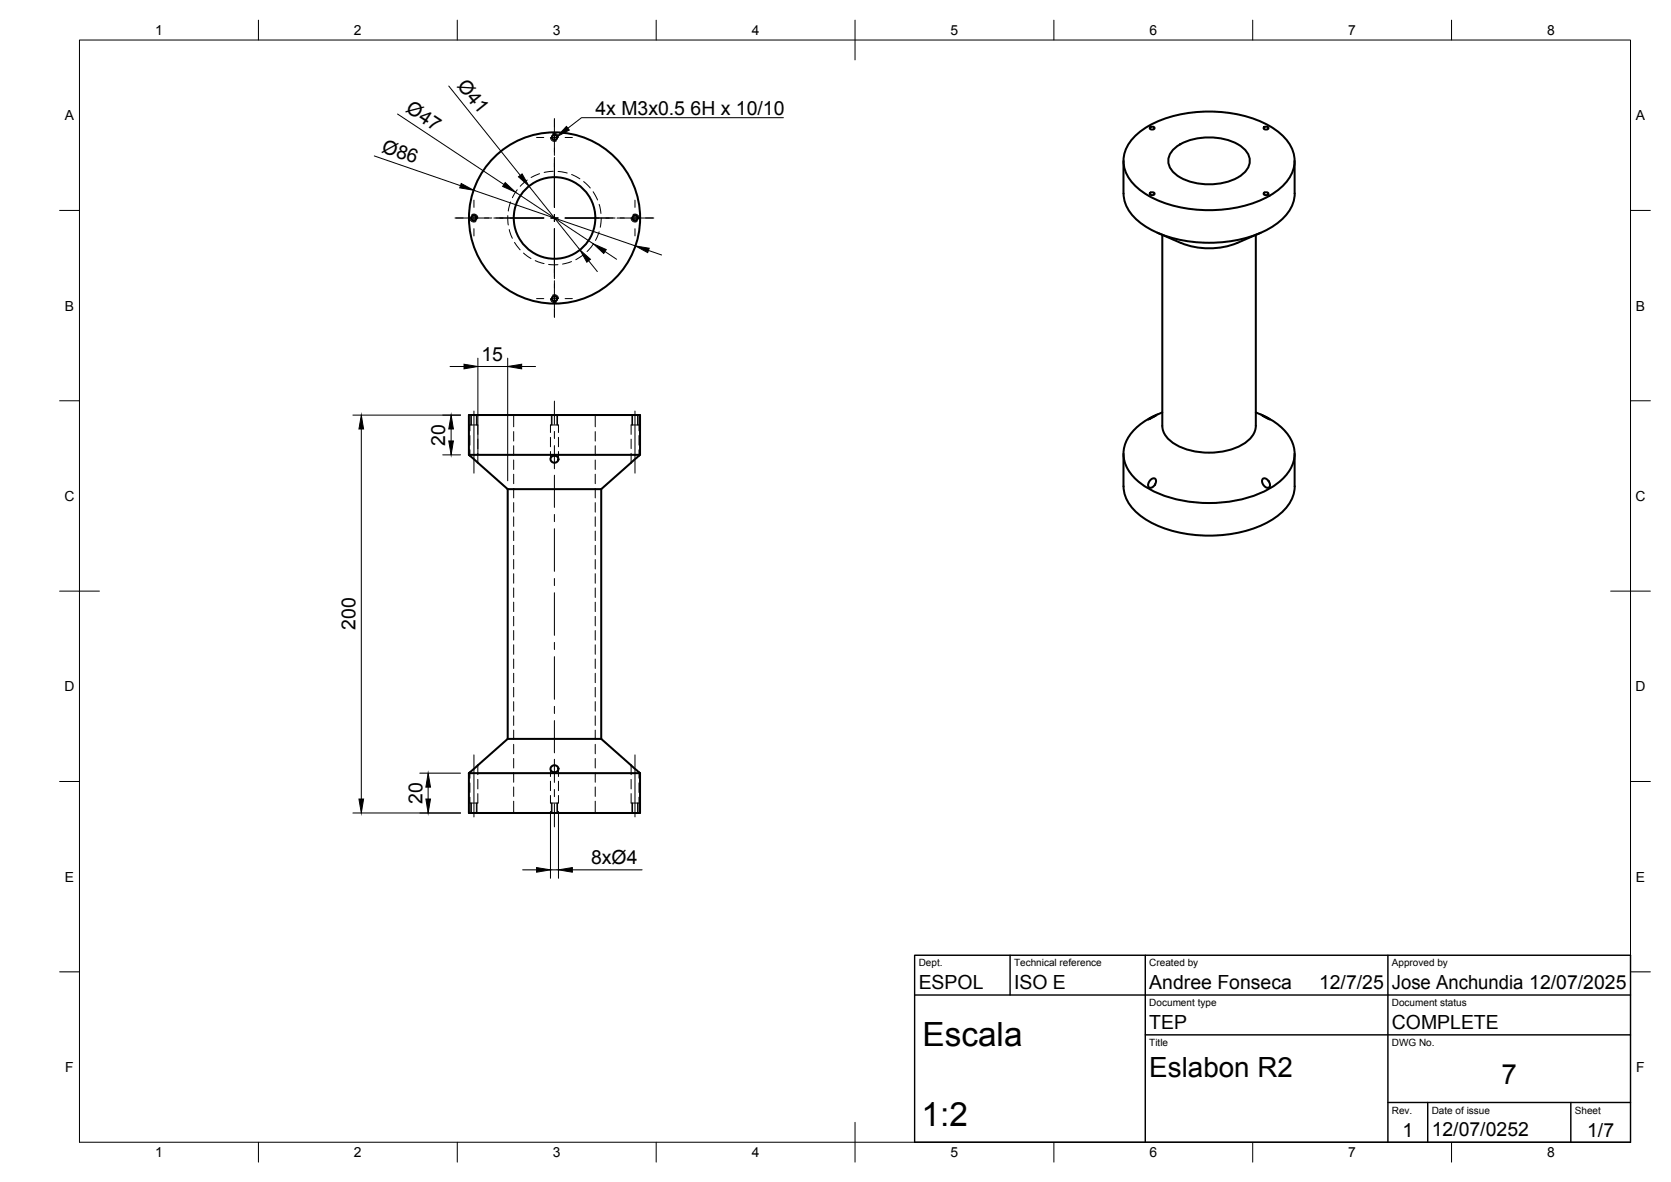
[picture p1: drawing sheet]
<svg xmlns="http://www.w3.org/2000/svg" width="420mm" height="297mm" viewBox="0 0 420 297" stroke-linecap="round" stroke-linejoin="round" font-family="sans-serif">
<!-- layer: Hidden -->
<g fill="none" stroke="#000" stroke-width=".25">
<path d="M138.4 34.5a1 1 0 0 0 1.5 .9M138.9 33.7a.99 .99 0 0 1 1.5 .8M118.2 54.8a1 1 0 0 0 1.5 .9M118.6 53.9a.99 .99 0 0 1 1.5 .9M127.7 54.2l.1 2.3M128 57.7l.8 2.2M128.4 50.8l-.6 2.2M130 47.7l-1.2 2M132.6 45.2l-1.8 1.6M135.7 43.7l-2.2 .9M139.1 43l-2.3 .3M140.3 43.1l2.3 .4"/>
<path d="M143.7 43.9l2.1 1M146.7 45.6l1.7 1.7M149.1 48.2l1.1 2.1M150.6 58.3l-.9 2.1M150.6 51.4l.5 2.2M151.2 54.8l-.3 2.3M158.7 54.8a.98 .98 0 0 0 1.5 .9M159.2 53.9a1.01 1.01 0 0 1 1.5 .9M129.4 60.9l1.4 1.9M131.6 63.6l1.9 1.4M134.6 65.5l2.2 .7M137.9 66.4l2.4 .1"/>
<path d="M138.4 75.1a1.01 1.01 0 0 0 1.5 .8M138.9 74.2a1.01 1.01 0 0 1 1.5 .9M143.7 65.7l-2.2 .7M146.7 64l-1.9 1.3M149.1 61.4l-1.5 1.8M118.2 108.3v-1.5h1.9v2.4M118.2 109.5v2.4M118.2 113v1.5M118.5 104.3v2.5M119.8 104.3v2.5M120.1 110.3v2.4M120.1 113.9v2.4"/>
<path d="M129.2 104.3v3M129.2 108.5v2.3M129.2 112v2.4M129.2 115.6v2.4M129.2 119.2v2.3M138.4 108.7v-1.9h2v1.9M138.4 109.9v2.4M138.4 113.5v1.9M138.8 104.3v2.5M140 104.3v2.5M140.4 109.9v2.4M140.4 113.5v1.9"/>
<path d="M149.7 104.3v3M149.7 108.5v2.3M149.7 112v2.4M149.7 115.6v2.4M149.7 119.2v2.3M158.7 110.3v2.4M158.7 113.9v2.4M159 104.3v2.5M160.3 104.3v2.5M160.7 108.3v-1.5h-2v2.4M160.7 109.5v2.4M160.7 113v1.5"/>
<path d="M129.2 122.8v2.3M129.2 126.3v2.4M129.2 129.9v2.4M129.2 133.5v2.4M129.2 137v2.4M149.7 122.8v2.3M149.7 126.3v2.4M149.7 129.9v2.4M149.7 133.5v2.4M149.7 137v2.4M129.2 140.6v2.4M129.2 144.2v2.4"/>
<path d="M129.2 147.8v2.3M129.2 151.3v2.4M129.2 154.9v2.4M129.2 158.5v2.4M149.7 140.6v2.4M149.7 144.2v2.4M149.7 147.8v2.3M149.7 151.3v2.4M149.7 154.9v2.4M149.7 158.5v2.4M129.2 162v2.4M129.2 165.6v2.4"/>
<path d="M129.2 169.2v2.4M129.2 172.7v2.4M129.2 176.3v2.4M129.2 179.9v2.4M149.7 162v2.4M149.7 165.6v2.4M149.7 169.2v2.4M149.7 172.7v2.4M149.7 176.3v2.4M149.7 179.9v2.4M118.2 194.1v1.5M118.2 196.8v2.3"/>
<path d="M120.1 199.4v2.4h-1.9v-1.5M120.1 192.3v2.4M120.1 195.9v2.4M129.2 183.5v2.4M129.2 187.1v2.3M129.2 190.6v2.4M129.2 194.2v2.4M129.2 197.8v2.3M138.4 199.9v1.9h2v-1.9M138.4 193.2v1.9M138.4 196.3v2.4M140.4 193.2v1.9"/>
<path d="M140.4 196.3v2.4M149.7 183.5v2.4M149.7 187.1v2.3M149.7 190.6v2.4M149.7 194.2v2.4M149.7 197.8v2.3M158.7 199.4v2.4h2v-1.5M158.7 192.3v2.4M158.7 195.9v2.4M160.7 194.1v1.5M160.7 196.8v2.3M118.5 201.8v2.5"/>
<path d="M119.8 201.8v2.5M129.2 201.3v3M138.8 201.8v2.5M140 201.8v2.5M149.7 201.3v3M159 201.8v2.5M160.3 201.8v2.5"/>
</g>
<!-- layer: Visible -->
<g fill="none" stroke="#000" stroke-width=".51">
<path d="M285 34.7a24.6 24.6 0 0 1 15.3-6.5 31.4 31.4 0 0 1 20.4 4.4 9.3 9.3 0 0 1 4.7 9 12.4 12.4 0 0 1-7.6 8.3 34.1 34.1 0 0 1-29-.7 11.7 11.7 0 0 1-6.2-7.6 8.2 8.2 0 0 1 2.4-6.9zM289.3 31.9a.68 .68 0 0 1 1 .4 .68 .68 0 0 1-.7 .3 .68 .68 0 0 1-.5-.5zM295 37.6a14.4 14.4 0 0 1 12.9-2.6 8.6 8.6 0 0 1 6.1 4.2 4.1 4.1 0 0 1-1.7 4.7 15.4 15.4 0 0 1-16.5 0 4 4 0 0 1-.8-6.3zM317.9 31.9a.68 .68 0 0 1 1 .4 .68 .68 0 0 1-.6 .3 .68 .68 0 0 1-.6-.5zM282.5 40.4v8.2M282.5 48.6a10.4 10.4 0 0 0 5.6 8.4 33.6 33.6 0 0 0 27.3 2.1 16.2 16.2 0 0 0 9.3-7l.7-2.3 .1-1.2M289.3 48.4a.68 .68 0 0 1 1 .4 .68 .68 0 0 1-.7 .3 .68 .68 0 0 1-.5-.5zM291 58.5l5.9 2.6M292.2 59v48a6.8 6.8 0 0 0 5.1 5.5 18.4 18.4 0 0 0 15.5-1 5.6 5.6 0 0 0 3-4.5v-48M317 58.5l-5.9 2.6M317.9 48.4a.68 .68 0 0 1 1 .4 .68 .68 0 0 1-.6 .3 .68 .68 0 0 1-.6-.5zM325.5 40.4v8.2"/>
<path d="M296.9 61a19.1 19.1 0 0 0 14.2 0M117.9 114.3l9.8 8.6M117.9 114.3v-10h43v10l-9.7 8.6M117.9 114.3h43M282.5 114v8.2a10.4 10.4 0 0 0 5.6 8.4 33.6 33.6 0 0 0 27.3 2.1 16.2 16.2 0 0 0 9.3-7l.7-2.3 .1-1.2v-8.2M288.7 105.4l2-1zM292.2 103.6a15.4 15.4 0 0 0-9.2 7.8 8.3 8.3 0 0 0 3 9.4 28 28 0 0 0 18 5.6 28 28 0 0 0 18-5.6 8.2 8.2 0 0 0 1.9-11.5 17 17 0 0 0-8.1-5.7M317.3 104.4l2 1zM127.7 122.9h23.5M127.7 122.9v62.8M151.2 122.9v62.8M289.2 120.7a.81 .81 0 0 1 1.2-.4 .81 .81 0 0 1 .1 1.2 1.16 1.16 0 0 1-1.7 .8 1.64 1.64 0 0 1 .4-1.6z"/>
<path d="M317.6 120.3a1.52 1.52 0 0 1 1.5 2.2 1.5 1.5 0 0 1-1.4-.7 1.5 1.5 0 0 1-.1-1.5zM117.9 194.3h43M117.9 194.3v10h43v-10M127.7 185.7l-9.8 8.6M127.7 185.7h23.5M151.2 185.7l9.7 8.6"/>
<circle cx="139.4" cy="34.5" r=".62"/>
<circle cx="119.2" cy="54.8" r=".62"/>
<circle cx="139.4" cy="54.8" r="21.5"/>
<circle cx="139.4" cy="54.8" r="10.3"/>
<circle cx="159.7" cy="54.8" r=".62"/>
<circle cx="139.4" cy="75.1" r=".62"/>
<circle cx="139.5" cy="115.4" r=".95"/>
<circle cx="139.5" cy="193.2" r=".95"/>
</g>
<!-- layer: Hidden Narrow -->
<g fill="none" stroke="#000" stroke-width=".25">
<path d="M139.6 33.8l.3 .1 .3 .5M119.3 54l.4 .3 .2 .4M159.8 54l.5 .3 .1 .4M139.6 74.3l.3 .2 .3 .4M118.4 104.3v2.5M119.9 104.3v2.5M138.6 104.3v2.5M140.2 104.3v2.5M158.9 104.3v2.5M160.4 104.3v2.5M118.4 201.8v2.5M119.9 201.8v2.5"/>
<path d="M138.6 201.8v2.5M140.2 201.8v2.5M158.9 201.8v2.5M160.4 201.8v2.5"/>
</g>
<!-- layer: Visible Narrow -->
<path d="M139.3 33.8a.77 .77 0 0 0-.6 .9 .77 .77 0 0 0 .9 .6 .77 .77 0 0 0 .6-.9M119 54a.77 .77 0 0 0-.6 .9 .77 .77 0 0 0 .9 .6 .77 .77 0 0 0 .6-.9M159.6 54a.77 .77 0 0 0-.7 .9 .77 .77 0 0 0 .9 .6 .77 .77 0 0 0 .7-.9M139.3 74.3a.77 .77 0 0 0-.6 .9 .77 .77 0 0 0 .9 .6 .77 .77 0 0 0 .6-.9" fill="none" stroke="#000" stroke-width=".25"/>
<!-- layer: BORDER -->
<g fill="none" stroke="#000" stroke-width=".25">
<path d="M20 10.1h390v276.9h-390zM65 5.1v5M115 5.1v5M165 5.1v5M215 5.1v10M265 5.1v5M315 5.1v5M365 5.1v5M15 52.9h5M410 52.9h5M15 100.7h5M410 100.7h5"/>
<path d="M15 148.6h10M405 148.6h10M15 196.4h5M410 196.4h5M15 244.2h5M410 244.2h5M65 287v5M115 287v5M165 287v5M215 282.1v9.9M265 287v5M315 287v5"/>
<path d="M365 287v5"/>
</g>
<!-- layer: TITLEBLOCK -->
<path d="M230 240.1h180v46.9h-180zM230 250h180M254 240.1v9.9M288 240.1v46.9M349 240.1v46.9M288 260.1h122M349 277.1h61M359 277.1v9.9M395 277.1v9.9" fill="none" stroke="#000" stroke-width=".36"/>
<!-- layer: FD_Dimensions -->
<g fill="none" stroke="#000" stroke-width=".25">
<path d="M94.1 39.2l21.7 7.5M99.9 28.6l26.8 17.8M112.8 21.6l18 22.5M119.1 47.8l40.6 14M129.6 48.3l19.6 13M133 46.8l12.8 16M148 65.5l2.2 2.7M152.1 63.2l2.9 2M163 62.9l3.3 1.2M113.2 92.1h3.5M120.2 90v24.2M120.2 92.1h7.5"/>
<path d="M127.7 90v30.8M131.2 92.1h3.5M88.7 104.3h27.1M90.8 107.8v93M111.3 114.3h4.5M113.4 107.8v3M105.6 194.3h10.2M107.7 197.8v3M88.7 204.3h27.1M131.4 218.6h3.5M138.4 203.9v16.8M138.4 218.6h2"/>
<path d="M140.4 203.9v16.8M143.9 218.6h17.6"/>
</g>
<g fill="#000" stroke="#000" stroke-width=".25">
<path d="M116 46.1l3.1 1.7-3.5-.6zM127 45.9l2.6 2.4-3.2-1.5zM130.4 44.4l.9-.7 1.7 3.1zM145.8 62.8l2.7 2.4-.9 .7zM149.2 61.3l3.2 1.4-.6 1zM159.7 61.8l3.5 .6-.3 1.1zM116.7 91.5l3.5 .6-3.5 .6zM127.7 92.1l3.5-.6v1.2zM90.8 104.3l.6 3.5h-1.1zM113.4 104.3l.6 3.5h-1.2zM112.8 110.8h1.2l-.6 3.5zM107.7 194.3l.5 3.5h-1.1z"/>
<path d="M90.3 200.8h1.1l-.6 3.5zM107.1 200.8h1.1l-.5 3.5zM134.9 218l3.5 .6-3.5 .6zM140.4 218.6l3.5-.6v1.2z"/>
</g>
<!-- layer: Smart Centers -->
<g fill="none" stroke="#000" stroke-width=".25">
<path d="M134.9 34.6h1.8M138.5 34.6h1.8M139.4 29.8v9.2M139.4 39.5v12.6M142.1 34.6h1.8M114.4 54.8h9.3M119.2 50.3v1.8M119.2 53.9v1.8M119.2 57.5v1.8M124.2 54.8h12.5M138.5 54.8h1.8M139.4 53.9v1.8"/>
<path d="M139.4 57.5v12.5M142.1 54.8h12.6M155.2 54.8h9.2M159.7 50.3v1.8M159.7 53.9v1.8M159.7 57.5v1.8M134.9 75h1.8M138.5 75h1.8M139.4 70.5v9.3M142.1 75h1.8M119.2 103.3v15.6M139.4 100.8v5.8"/>
<path d="M139.4 108.4v1.8M139.4 112v5.8M139.4 119.4v8.1M159.7 103.3v15.6M139.4 129.3v1.8M139.4 132.9v10.7M139.4 145.4v1.8M139.4 149v10.7M139.4 161.4v1.8M139.4 165v10.7M139.4 177.5v1.8M119.2 189.7v15.6"/>
<path d="M139.4 181.1v8.1M139.4 190.8v5.8M139.4 198.4v1.8M159.7 189.7v15.6M139.4 202v5.8"/>
</g>
<!-- layer: Hole Notes -->
<path d="M142.4 31.8l.8 .9-3.2 1.7z" fill="#000" stroke="#000" stroke-width=".25"/>
<path d="M197 29.6h-50.8l-3.4 2.6" fill="none" stroke="#000" stroke-width=".25"/>
<g font-size="8.4">
<text x="232" y="263">Escala</text>
<text x="231.7" y="283">1:2</text>
</g>
<g font-size="7">
<text x="289" y="270.6">Eslabon R2</text>
<text x="377.5" y="272.3">7</text>
</g>
<g font-size="4.9">
<text x="114.8" y="21.6" transform="rotate(51 114.8 21.6)">Ø41</text>
<text x="101.8" y="28" transform="rotate(34 101.8 28)">Ø47</text>
<text x="149.7" y="28.9">4x M3x0.5</text>
<text x="173.6" y="28.9">6H x 10/10</text>
<text x="95.7" y="38.1" transform="rotate(19 95.7 38.1)">Ø86</text>
<text x="121" y="90.6">15</text>
<text x="112" y="112" transform="rotate(-90 112 112)">20</text>
<text x="89.4" y="158.3" transform="rotate(-90 89.4 158.3)">200</text>
<text x="106.2" y="202" transform="rotate(-90 106.2 202)">20</text>
<text x="148.6" y="217.1">8xØ4</text>
<text x="231" y="248.5">ESPOL</text>
<text x="255" y="248.5">ISO E</text>
<text x="289" y="248.5">Andree Fonseca</text>
<text x="331.7" y="248.5">12/7/25</text>
<text x="350" y="248.5">Jose Anchundia 12/07/2025</text>
<text x="289" y="258.6">TEP</text>
<text x="350" y="258.6">COMPLETE</text>
<text x="352.6" y="285.7">1</text>
<text x="360" y="285.5">12/07/0252</text>
<text x="399.1" y="285.7">1/7</text>
</g>
<g font-size="3.5">
<text x="39" y="8.8">1</text>
<text x="89" y="8.8">2</text>
<text x="139" y="8.8">3</text>
<text x="189" y="8.8">4</text>
<text x="239" y="8.8">5</text>
<text x="289" y="8.8">6</text>
<text x="339" y="8.8">7</text>
<text x="389" y="8.8">8</text>
<text x="16.3" y="30.2">A</text>
<text x="411.3" y="30.2">A</text>
<text x="16.3" y="78">B</text>
<text x="411.3" y="78">B</text>
<text x="16.2" y="125.9">C</text>
<text x="411.2" y="125.9">C</text>
<text x="16.2" y="173.7">D</text>
<text x="411.2" y="173.7">D</text>
<text x="16.3" y="221.6">E</text>
<text x="411.3" y="221.6">E</text>
<text x="16.4" y="269.4">F</text>
<text x="411.4" y="269.4">F</text>
<text x="39" y="290.8">1</text>
<text x="89" y="290.8">2</text>
<text x="139" y="290.8">3</text>
<text x="189" y="290.8">4</text>
<text x="239" y="290.8">5</text>
<text x="289" y="290.8">6</text>
<text x="339" y="290.8">7</text>
<text x="389" y="290.8">8</text>
</g>
<g font-size="2.5">
<text x="231" y="242.9">Dept.</text>
<text x="255" y="242.9">Technical reference</text>
<text x="289" y="242.9">Created by</text>
<text x="350" y="242.9">Approved by</text>
<text x="289" y="252.8">Document type</text>
<text x="350" y="252.8">Document status</text>
<text x="289" y="262.9">Title</text>
<text x="350" y="262.9">DWG No.</text>
<text x="350" y="279.9">Rev.</text>
<text x="360" y="279.9">Date of issue</text>
<text x="396" y="279.9">Sheet</text>
</g>
</svg>
